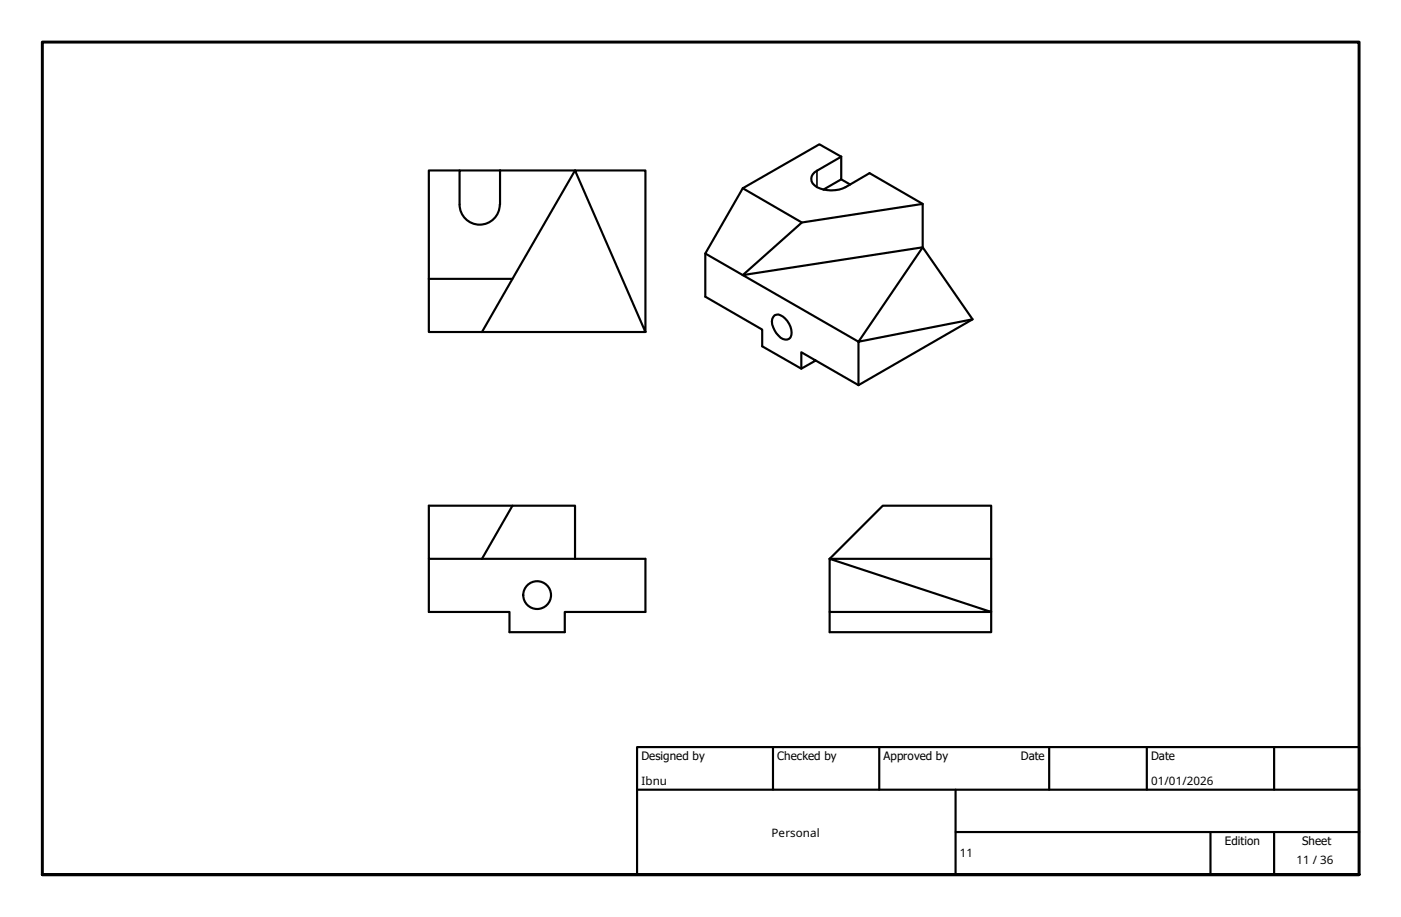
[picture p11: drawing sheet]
<svg xmlns="http://www.w3.org/2000/svg" width="330mm" height="216mm" viewBox="0 0 330 216" stroke-linecap="round" stroke-linejoin="round" font-family="sans-serif">
<!-- layer: Visible (ISO) -->
<g fill="none" stroke="#000" stroke-width=".51">
<path d="M198.1 36.9l-5.2-2.9-18 10.3M198.1 36.9l-5.8 3.3a2.07 2.07 0 0 0-1.3 1.9 2.07 2.07 0 0 0 1.3 2 7.8 7.8 0 0 0 6.8 0l5.6-3.3 12.5 7.2M198.1 36.9v5.3l-4.2 2.4M108.2 40.1h-7.2v25.6M117.7 40.1h17.7l-21.9 38.1M117.7 40.1h-9.5v8.1a4.7 4.7 0 0 0 4.7 4.7 4.7 4.7 0 0 0 4.8-4.7M117.7 40.1v8M166.1 59.7v10.1l13.4 7.8v3.9l9.2 5.3M174.9 44.3l-8.8 15.4 8.8 5.1 13.9-12.4 28.4-4.4v10.2l-42.3 6.6 27.2 15.7 26.9-5.3-11.8-17-15.1 22.3v10.2M174.9 44.3l13.9 8.1M198.1 42.2l2.1 1.2M101 65.7v12.5h12.5"/>
<path d="M101 65.7h19.6M113.5 78.2h38.5l-16.6-38.1h16.6v38.1M182.4 74.2a2.54 2.54 0 0 1 3 1.4 3.9 3.9 0 0 1 .7 3.8 1.82 1.82 0 0 1-2.8-.4 4.9 4.9 0 0 1-1.5-3.9zM229 75.2l-26.9 15.5M192 84.9l-3.3 1.9v-3.9l13.4 7.8M120.6 119.1h-19.6v12.5h12.5M101 131.6v12.5h19v4.7h13v-4.7h19v-12.5h-38.5M113.5 131.6l7.1-12.5h14.8v12.5M233.4 131.6v-12.5h-25.6l-12.5 12.5 38.1 12.5v-12.5h-38.1v12.5h38.1v4.7h-38.1v-4.7"/>
<circle cx="126.5" cy="140.1" r="3.3"/>
</g>
<!-- layer: Visible Narrow (ISO) -->
<path d="M192.3 40.2v3.9" fill="none" stroke="#000" stroke-width=".38"/>
<!-- layer: Border (ISO) -->
<path d="M10 205.9v-196h310v196h-310h310" fill="none" stroke="#000" stroke-width=".7"/>
<!-- layer: Title (ISO) -->
<path d="M150 175.9h170v30h-170zM182 175.9v10M207 175.9v10M247 175.9v10M270 175.9v10M300 175.9v10M150 185.9h170M225 195.9h95M225 185.9v20M285 195.9v10M300 195.9v10" fill="none" stroke="#000" stroke-width=".51"/>
<g font-size="2.7">
<text x="151" y="179">Designed by</text>
<text x="183" y="179">Checked by</text>
<text x="208" y="179">Approved by</text>
<text x="240.3" y="178.9">Date</text>
<text x="271" y="178.9">Date</text>
<text x="151" y="184.8">Ibnu</text>
<text x="271" y="184.8">01/01/2026</text>
<text x="181.7" y="197">Personal</text>
<text x="226" y="201.9">11</text>
<text x="288.4" y="199">Edition</text>
<text x="305.2" y="203.4">11 / 36</text>
<text x="306.6" y="199">Sheet</text>
</g>
</svg>
